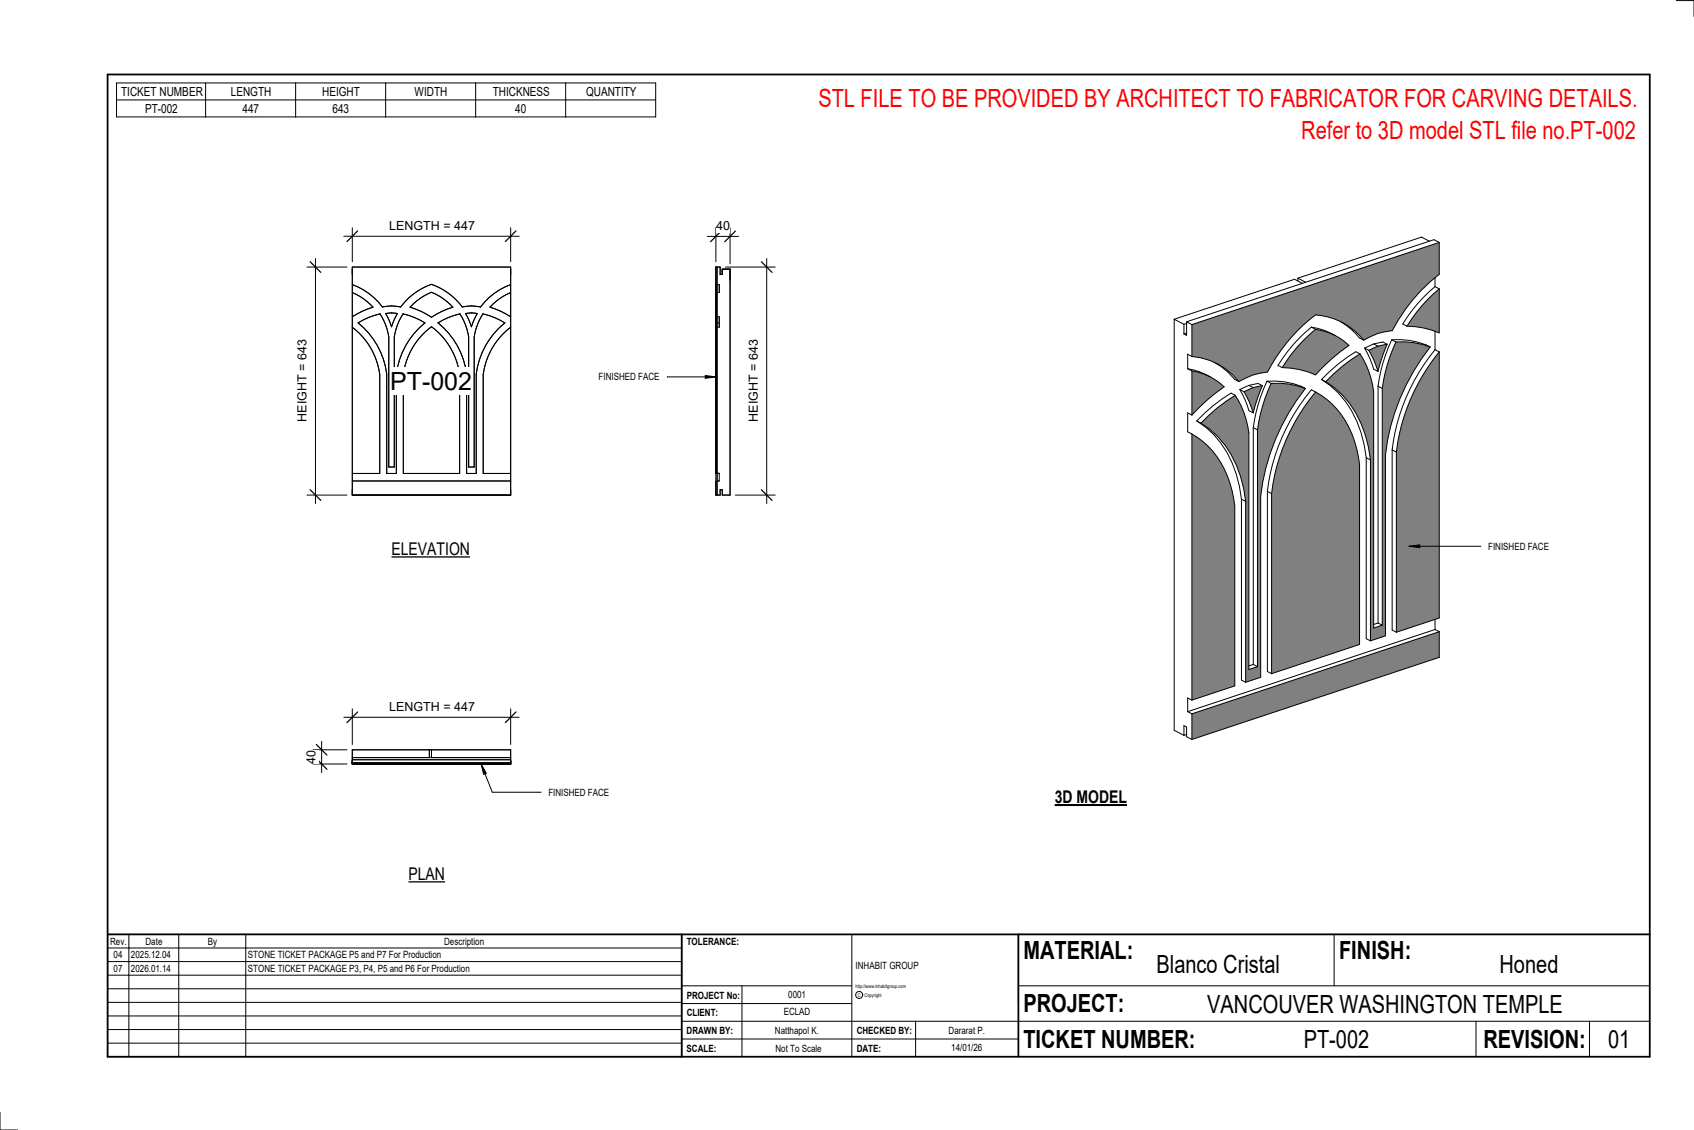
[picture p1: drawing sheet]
<svg xmlns="http://www.w3.org/2000/svg" width="914mm" height="610mm" viewBox="0 0 914 610" stroke-linecap="round" stroke-linejoin="round" font-family="sans-serif">
<path d="M643 385v14l134-44v-14zM643 234v144l24-8v-97a49 49 0 0 0-24-39zM648 228a55 55 0 0 1 24 42v98l9-3v-97a115 115 0 0 1 24-58 43 43 0 0 0-19-3l-5 12-2 13v128l-5 1v-128l-3-10-4-10a87 87 0 0 0-19 15zM710 211a105 105 0 0 0-24 55v97l48-15v-97a49 49 0 0 0-24-40zM716 206a55 55 0 0 1 24 42v98l8-3v-98a115 115 0 0 1 24-58 43 43 0 0 0-18-3l-5 13-3 13v127l-5 2v-128l-2-11-5-9a87 87 0 0 0-18 15zM777 190a105 105 0 0 0-23 54v97l23-8zM643 200v24a101 101 0 0 1 18-15 32 32 0 0 0-18-9zM672 211l4 12 5-15-5 1zM643 175v17a36 36 0 0 1 26 14 34 34 0 0 1 15-5 92 92 0 0 1 26-31 36 36 0 0 1 26 13 34 34 0 0 1 16-5 92 92 0 0 1 25-30v-17zM704 184l-7 7-5 7 9 1 9 3a101 101 0 0 1 18-16 32 32 0 0 0-18-8zM739 189l5 11 5-14-5 1zM770 162l-5 6-6 8a46 46 0 0 1 18 4v-24z" fill="#808080"/>
<g fill="none" stroke="#000" stroke-width=".54">
<path d="M772 130l-5-2-66 22M777 131v17a92 92 0 0 0-25 30 34 34 0 0 0-16 5M777 131l-134 44M777 131l-3-2-133 45M701 150l4 2M701 150v2M703 153l-4-2-65 21M775 155l-10 9-5 7-3 4 2 1M775 150v5M775 155l2 1M777 156l-10 9-8 11M777 156v24a46 46 0 0 0-18-4"/>
<path d="M634 172v222l5 3M634 172l5 3M639 175v5M641 174l2 1M641 174v7l-2-1M641 174l-2 1M641 180h-2M643 175v17M708 176l-10 10-6 7-2 4 2 1M708 176l6 2 5 2M708 176l2 2M710 178l10 3 8 5a101 101 0 0 0-18 16 46 46 0 0 0-18-4"/>
<path d="M710 178l-10 9-8 11M718 180l3 1M724 174a37 37 0 0 1 10 8l2 1M775 179v10M641 199l6 2 4 1M641 199l2 1M643 192a36 36 0 0 1 26 14M643 192l-2-1v8M656 196l7 5 3 4 3 1M734 191l5 9 2 11v128l5-2M734 191a87 87 0 0 0-18 15M734 191l-2-1a87 87 0 0 0-19 15"/>
<path d="M736 183a36 36 0 0 0-26-13 91 91 0 0 0-26 31 34 34 0 0 0-15 5M737 188l5 11 2 1M737 188l2 1M739 189l5 11M742 186l-5 2M742 186l4-1 3 1M742 186l2 1M744 187l-5 2M749 186l-5 14M749 186l-5 1M751 183l-4 13-3 12M751 183a40 40 0 0 1 21 4"/>
<path d="M751 183l3 1M754 184a43 43 0 0 1 18 3M754 184l-5 13-3 13M772 187a115 115 0 0 0-24 58v98l-8 3M775 189a105 105 0 0 0-24 54M775 189l2 1M777 190a105 105 0 0 0-23 54M777 190v143l-23 8M643 200l10 3 8 6a101 101 0 0 0-18 15M643 200v24M651 202l2 1M667 213l4 10 3 10v128l5-1"/>
<path d="M667 213a87 87 0 0 0-19 15M667 213l-3-1a87 87 0 0 0-18 15M669 210l5 12 2 1M669 210l3 1M672 211l4 12M674 208l-5 2M674 208l5-1 2 1M674 208l2 1M676 209l-4 2M681 208l-5 15M681 208l-5 1M684 206l-5 12-2 13"/>
<path d="M684 206a40 40 0 0 1 21 4M684 206l2 1M686 207a43 43 0 0 1 19 3M686 207l-5 12-2 13M705 210a115 115 0 0 0-24 58v97l-9 3M710 211a105 105 0 0 0-24 55M710 211a49 49 0 0 1 24 40v97l-48 15M710 211l-2-1a105 105 0 0 0-24 55M713 205a55 55 0 0 1 24 42M713 205l3 1M716 206a55 55 0 0 1 24 42M744 208v128"/>
<path d="M744 208l2 2M746 210v127M643 234a49 49 0 0 1 24 39v97l-24 8M643 224l-2-1v10l2 1M643 234v144M646 227a55 55 0 0 1 24 42M646 227l2 1M648 228a55 55 0 0 1 24 42M677 231v127M677 231l2 1M679 232v128M737 247v98l3 1"/>
<path d="M737 247l3 1M740 248v98M751 243v97l3 1M751 243l3 1M754 244v97M670 269v98l2 1M670 269l2 1M672 270v98M684 265v97l2 1M684 265l2 1M686 266v97M744 336l-3 1"/>
<path d="M744 336l2 1M775 334v6M775 340l2 1M775 340l-134 44M677 358l-3 1M677 358l2 2M777 341v14l-134 44M777 341l-134 44M643 378l-2-1v7M639 397v-6l2 1v5l2 2M641 396l-2 1M641 384l2 1"/>
<path d="M643 385v14"/>
</g>
<path d="M386 144h1v123h-1z" fill="#7c7c7c"/>
<g fill="none" stroke="#000" stroke-width=".54">
<path d="M190 154a35 35 0 0 1 16 12l5-1 5 1a35 35 0 0 1 17-13 35 35 0 0 1 17 13l4-1 5 1a35 35 0 0 1 17-12M190 158l6 3 5 5-5 2-6 3M190 144h86v123h-86zM276 158l-6 3-6 5 6 2 6 3M386 154v12M386 153v13M386 158v8M386 144h3v4h1v-3h4v122h-4v-3h-1v3h-3zM387 154h1M387 158h1M387 144v123M388 154v4"/>
<path d="M190 177a38 38 0 0 1 15 25v53h-15M193 174l6-3 6-2 3 6 1 5 1 2v70h3v-70v-2l2-7 3-4 6 2 5 3a42 42 0 0 0-15 28v53h-5v-53a42 42 0 0 0-16-28zM208 169h7l-4 7zM223 164l4-3 6-3 6 3 5 5-6 2-5 3-6-3-6-2zM229 180l4-4a38 38 0 0 1 15 26v53h-30v-53a38 38 0 0 1 11-22zM236 174l6-3 6-2 3 6 2 5v2v70h3v-70v-2l3-7 2-4 6 2 6 3a42 42 0 0 0-16 28v53h-5v-53a42 42 0 0 0-16-28zM251 169h7l-4 7zM276 177a38 38 0 0 0-15 25v53h15M386 165v1M386 166v5M386 169v33v-25M387 171h1v6h-1"/>
<path d="M388 171v3h-1M386 182v-13v33M190 259h86M387 255h1v4h-1"/>
</g>
<path d="M190 411h86v1h-86z" fill="#7c7c7c"/>
<g fill="none" stroke="#000" stroke-width=".54">
<path d="M414 139v133M392 144h26M397 267h21M190 412h21M190 412h15M190 412h11zM190 412h86M190 412v-8h86v8M190 410h86M190 409h86M190 411h86M208 412h3z"/>
<path d="M209 412h-16h17M211 412h22M211 412h4zM213 412h16h-15M218 412h15M221 412h12zM232 404v5M233 412h21M233 412h15M233 412h11zM233 404v5M248 412h5"/>
<path d="M248 412h-12h16M251 412h3zM254 412h22M254 412h4zM256 412h17h-16M261 412h15M264 412h12z"/>
</g>
<path d="M411 141l6 6M411 264l6 6" fill="none" stroke="#000" stroke-width=".67"/>
<path d="M403 183h8v44h-8z" fill="#fff"/>
<path d="M382 128h17M386 123v18M394 123v19" fill="none" stroke="#000" stroke-width=".54"/>
<path d="M389 125l-5 5M397 125l-6 5" fill="none" stroke="#000" stroke-width=".67"/>
<path d="M387 118h7v8h-7z" fill="#fff"/>
<path d="M186 127h94M190 123v18M276 123v18" fill="none" stroke="#000" stroke-width=".54"/>
<path d="M193 125l-6 5M279 125l-6 5" fill="none" stroke="#000" stroke-width=".67"/>
<path d="M210 118h46v8h-46z" fill="#fff"/>
<path d="M170 139v133M166 144h21M166 267h21" fill="none" stroke="#000" stroke-width=".54"/>
<path d="M167 141l6 6M167 264l6 6" fill="none" stroke="#000" stroke-width=".67"/>
<g fill="#fff">
<path d="M159 183h8v44h-8z"/>
<path d="M211 198h44v15h-44z"/>
</g>
<path d="M174 400v17M169 412h18M169 404h18" fill="none" stroke="#000" stroke-width=".54"/>
<path d="M171 409l5 6M171 402l5 5" fill="none" stroke="#000" stroke-width=".67"/>
<path d="M164 405h8v7h-8z" fill="#fff"/>
<path d="M186 387h94M190 382v20M276 382v20" fill="none" stroke="#000" stroke-width=".54"/>
<path d="M193 384l-6 6M279 384l-6 6" fill="none" stroke="#000" stroke-width=".67"/>
<path d="M210 378h46v7h-46z" fill="#fff"/>
<g fill="none" stroke="#000" stroke-width=".54">
<path d="M905 0h9v9M460 504v66M720 504v28M891 504h-341v37M368 532h92M401 532v38M550 532h341M368 551h523M368 541h92M494 551v19M797 551v19M858 551v19"/>
<path d="M368 561h182M0 600v10h10"/>
<circle cx="464" cy="537" r="1.9"/>
</g>
<path d="M58 40h833v530h-833zM58 504h833M368 504v66M550 504v66" fill="none" stroke="#000" stroke-width=".96"/>
<g fill="#fff">
<path d="M652 534h192v15h-192z"/>
<path d="M513 562h17v6h-17z"/>
<path d="M425 533h10v6h-10z"/>
<path d="M423 543h15v6h-15z"/>
<path d="M418 553h24v6h-24z"/>
<path d="M624 513h68v15h-68z"/>
<path d="M809 513h33v15h-33z"/>
<path d="M512 553h20v6h-20z"/>
<path d="M704 553h35v15h-35z"/>
<path d="M442 45h443v16h-443z"/>
<path d="M868 553h12v15h-12z"/>
<path d="M61 512h5v6h-5z"/>
<path d="M61 520h5v6h-5z"/>
<path d="M211 291h43v10h-43z"/>
</g>
<path d="M211 300h43" fill="none" stroke="#000" stroke-width=".69" stroke-linecap="butt"/>
<path d="M220 466h20v11h-20z" fill="#fff"/>
<path d="M220 476h20" fill="none" stroke="#000" stroke-width=".69" stroke-linecap="butt"/>
<path d="M569 424h40v12h-40z" fill="#fff"/>
<path d="M569 434h39" fill="none" stroke="#000" stroke-width="1.1" stroke-linecap="butt"/>
<path d="M702 63h183v15h-183z" fill="#fff"/>
<g fill="none" stroke="#000" stroke-width=".54">
<path d="M63 45h291v18h-291zM63 54h291M111 45v18M160 45v18M208 45v18M257 45v18M305 45v18M360 203h26M381 203h5l-5 1zM761 295l5-1v1zM761 295h38M260 412l2 5-1 1z"/>
<path d="M260 412l6 15h26M58 504h310v66h-310zM58 519h310M58 511h310M70 504v66M96 504v66M133 504v66M58 533h310M58 526h310M58 555h310M58 548h310M58 541h310"/>
<path d="M58 563h310"/>
</g>
<path d="M381 203h5l-5 1zM761 295l5-1v1zM260 412l2 5-1 1z" fill="#000"/>
<g font-size="13.5" fill="#f00">
<text x="442" y="58">STL FILE TO BE PROVIDED BY ARCHITECT TO FABRICATOR FOR CARVING DETAILS.</text>
<text x="702" y="75">Refer to 3D model STL file no.PT-002</text>
</g>
<g font-size="13.5">
<text x="211" y="210">PT-002</text>
<text x="552" y="517">MATERIAL:</text>
<text x="723" y="517">FINISH:</text>
<text x="624" y="525">Blanco Cristal</text>
<text x="809" y="525">Honed</text>
<text x="552" y="546">PROJECT:</text>
<text x="652" y="546">VANCOUVER WASHINGTON TEMPLE</text>
<text x="552" y="565">TICKET NUMBER:</text>
<text x="704" y="565">PT-002</text>
<text x="801" y="565">REVISION:</text>
<text x="868" y="565">01</text>
</g>
<g font-size="9.4">
<text x="211" y="299">ELEVATION</text>
<text x="569" y="433">3D MODEL</text>
<text x="220" y="475">PLAN</text>
</g>
<g font-size="6.7">
<text x="65" y="52">TICKET NUMBER</text>
<text x="125" y="52">LENGTH</text>
<text x="174" y="52">HEIGHT</text>
<text x="224" y="52">WIDTH</text>
<text x="266" y="52">THICKNESS</text>
<text x="316" y="52">QUANTITY</text>
<text x="78" y="61">PT-002</text>
<text x="131" y="61">447</text>
<text x="179" y="61">643</text>
<text x="278" y="61">40</text>
<text x="210" y="124">LENGTH = 447</text>
<text x="387" y="124">40</text>
<text x="166" y="227" transform="rotate(-90 166 227)">HEIGHT = 643</text>
<text x="409" y="227" transform="rotate(-90 409 227)">HEIGHT = 643</text>
<text x="210" y="384">LENGTH = 447</text>
<text x="170" y="412" transform="rotate(-90 170 412)">40</text>
</g>
<g font-size="5.4">
<text x="323" y="205">FINISHED FACE</text>
<text x="803" y="297">FINISHED FACE</text>
<text x="296" y="429">FINISHED FACE</text>
<text x="59" y="510">Rev.</text>
<text x="79" y="510">Date</text>
<text x="112" y="510">By</text>
<text x="240" y="510">Description</text>
<text x="371" y="510">TOLERANCE:</text>
<text x="61" y="517">04</text>
<text x="71" y="517">2025.12.04</text>
<text x="134" y="517">STONE TICKET PACKAGE P5 and P7 For Production</text>
<text x="61" y="525">07</text>
<text x="71" y="524">2026.01.14</text>
<text x="134" y="524">STONE TICKET PACKAGE P3, P4, P5 and P6 For Production</text>
<text x="462" y="523">INHABIT GROUP</text>
<text x="371" y="539">PROJECT No:</text>
<text x="425" y="538">0001</text>
<text x="371" y="548">CLIENT:</text>
<text x="423" y="548">ECLAD</text>
<text x="371" y="558">DRAWN BY:</text>
<text x="418" y="558">Natthapol K.</text>
<text x="462" y="558">CHECKED BY:</text>
<text x="512" y="558">Dararat P.</text>
<text x="371" y="567">SCALE:</text>
<text x="419" y="567">Not To Scale</text>
<text x="462" y="567">DATE:</text>
<text x="513" y="567">14/01/26</text>
</g>
<g font-size="2.7">
<text x="462" y="533">http://www.inhabitgroup.com</text>
<text x="463" y="538">C</text>
<text x="467" y="538">Copyright</text>
</g>
</svg>
